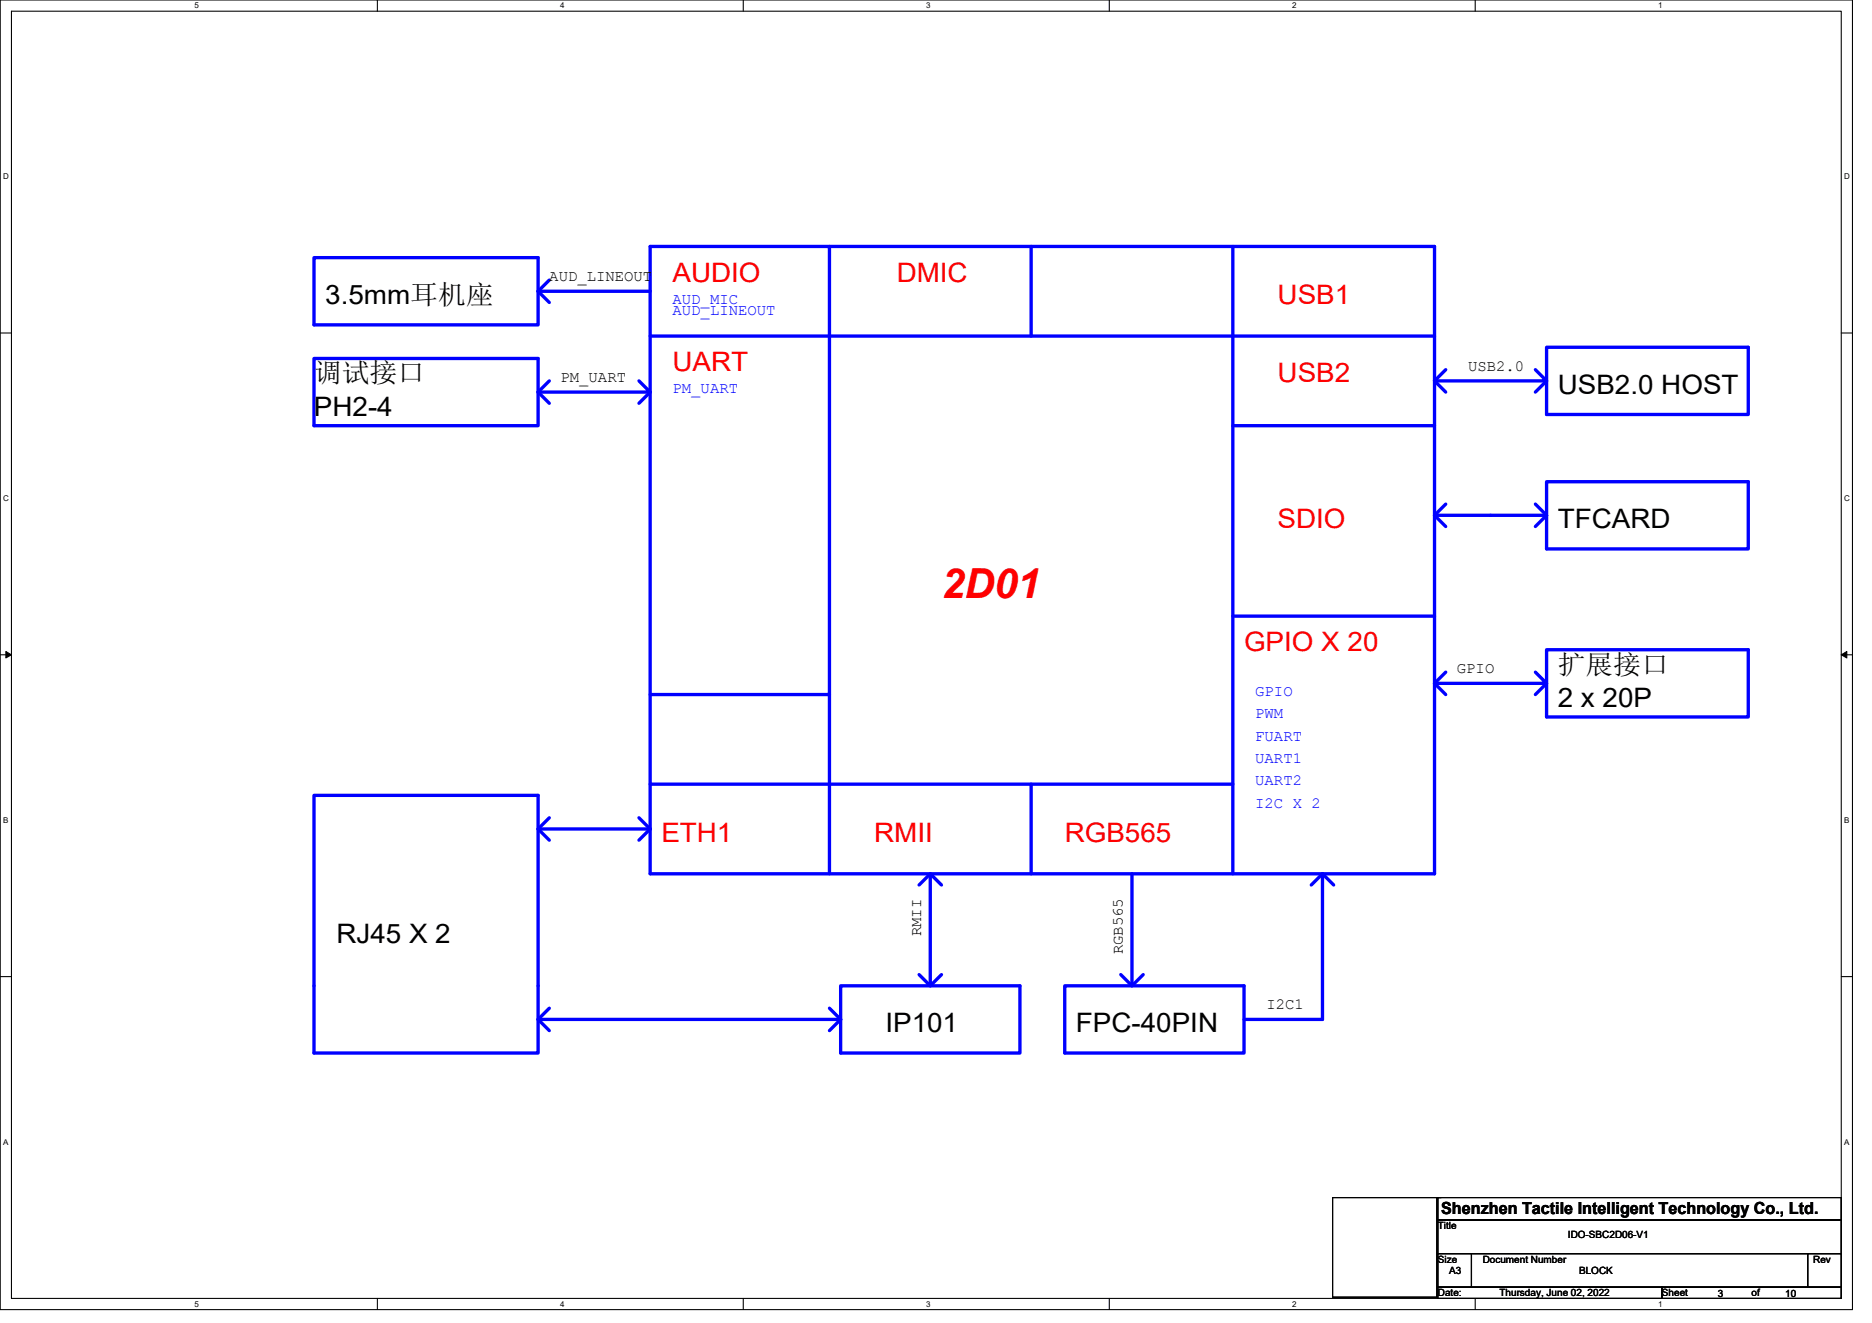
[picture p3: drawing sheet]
<svg xmlns="http://www.w3.org/2000/svg" width="297mm" height="210mm" viewBox="0 0 297 210" stroke-linecap="round" stroke-linejoin="round" font-family="sans-serif">
<path d="M0 0h293.9v207.9h-293.9zM1.8 1.8h290.4v204.3h-290.4z" fill="none" stroke="#000" stroke-width=".17"/>
<g fill="#fff">
<path d="M30.8 .2h.7v1.4h-.7z"/>
<path d="M30.8 206.3h.7v1.4h-.7z"/>
</g>
<path d="M59.9 0v1.8M59.9 206.1v1.8" fill="none" stroke="#000" stroke-width=".17"/>
<g fill="#fff">
<path d="M88.9 .2h.7v1.4h-.7z"/>
<path d="M88.9 206.3h.7v1.4h-.7z"/>
</g>
<path d="M117.9 0v1.8M117.9 206.1v1.8" fill="none" stroke="#000" stroke-width=".17"/>
<g fill="#fff">
<path d="M147 .2h.7v1.4h-.7z"/>
<path d="M147 206.3h.7v1.4h-.7z"/>
</g>
<path d="M176 0v1.8M176 206.1v1.8" fill="none" stroke="#000" stroke-width=".17"/>
<g fill="#fff">
<path d="M205 .2h.7v1.4h-.7z"/>
<path d="M205 206.3h.7v1.4h-.7z"/>
</g>
<path d="M234.1 0v1.8M234.1 206.1v1.8" fill="none" stroke="#000" stroke-width=".17"/>
<g fill="#fff">
<path d="M263.1 .2h.7v1.4h-.7z"/>
<path d="M263.1 206.3h.7v1.4h-.7z"/>
<path d="M.5 27.3h.9v1.4h-.9z"/>
<path d="M292.6 27.3h.9v1.4h-.9z"/>
<path d="M.5 78.4h.9v1.4h-.9z"/>
<path d="M292.6 78.4h.9v1.4h-.9z"/>
</g>
<path d="M0 52.9h1.8M292.2 52.9h1.7" fill="none" stroke="#000" stroke-width=".17"/>
<g fill="#fff">
<path d="M.5 129.5h.8v1.4h-.8z"/>
<path d="M292.6 129.5h.9v1.4h-.9z"/>
</g>
<path d="M0 103.9h1.8M292.2 103.9h1.7" fill="none" stroke="#000" stroke-width=".17"/>
<path d="M.9 103.4l.9 .5-.9 .5zM292.2 103.9l.8-.5v1z" fill="#000" stroke="#000" stroke-width=".16"/>
<g fill="#fff">
<path d="M.5 180.5h.8v1.4h-.8z"/>
<path d="M292.6 180.5h.9v1.4h-.9z"/>
</g>
<path d="M0 155h1.8M292.2 155h1.7M211.5 190.1h16.5v15.8h-16.5zM228.2 190.1h64v3.5h-64zM228.2 193.6h64v5.4h-64zM228.2 199h5.3v5.3h-5.3zM228.2 190.1h.5M233.5 199h53.3v5.3h-53.3zM286.8 199h5.4v5.3h-5.4zM228.2 204.3h35.5v1.8h-35.5zM263.7 204.3h28.5v1.8h-28.5z" fill="none" stroke="#000" stroke-width=".17"/>
<g fill="none" stroke="#00f" stroke-width=".53">
<path d="M103.2 39.1h124.4v99.6h-124.4zM131.6 39.1v99.6M163.6 39.1v14.2M195.6 39.1v99.6M49.8 56.9h35.6v10.7h-35.6zM49.8 40.9h35.6v10.7h-35.6zM85.4 46.2l1.8 1.8M85.4 46.2h17.8M87.2 44.4l-1.8 1.8M227.6 53.3h-124.4M229.4 58.7l-1.8 1.8M243.6 58.7l1.8 1.8h-17.8"/>
<path d="M245.4 55.1h32v10.7h-32zM85.4 62.2l1.8 1.8M87.2 60.5l-1.8 1.7M101.4 60.5l1.8 1.7h-17.8M103.2 62.2l-1.8 1.8M195.6 67.6h32M227.6 60.5l1.8 1.7M245.4 76.5h32v10.6h-32zM245.4 60.5l-1.8 1.7M195.6 97.8h32M227.6 81.8l1.8 1.8M227.6 81.8h17.8"/>
<path d="M229.4 80l-1.8 1.8M243.6 80l1.8 1.8M245.4 81.8l-1.8 1.8M103.2 110.2h28.4M227.6 108.5l1.8 1.7M229.4 106.7l-1.8 1.8M243.6 106.7l1.8 1.8h-17.8M245.4 108.5l-1.8 1.7M245.4 103.1h32v10.7h-32zM49.8 126.2h35.6v40.9h-35.6zM85.4 131.6l1.8 1.7M85.4 131.6h17.8"/>
<path d="M87.2 129.8l-1.8 1.8M101.4 129.8l1.8 1.8M103.2 124.5h92.4M103.2 131.6l-1.8 1.7M147.6 138.7v17.8M163.6 124.5v14.2M179.6 138.7v17.8M209.8 138.7v23.1h-12.4M133.4 156.5h28.4v10.6h-28.4zM145.8 140.5l1.8-1.8 1.8 1.8M145.8 154.7l1.8 1.8 1.8-1.8M168.9 156.5h28.5v10.6h-28.5z"/>
<path d="M177.8 154.7l1.8 1.8 1.8-1.8M208.1 140.5l1.7-1.8 1.8 1.8M85.4 161.8l1.8 1.8M85.4 161.8h48M87.2 160l-1.8 1.8M131.6 160l1.8 1.8M133.4 161.8l-1.8 1.8"/>
</g>
<text font-size="6.6" fill="#f00" x="149.4" y="94.8">2D01</text>
<g font-size="4.3" fill="#f00">
<text x="106.7" y="44.7">AUDIO</text>
<text x="142.3" y="44.7">DMIC</text>
<text x="202.7" y="48.3">USB1</text>
<text x="106.7" y="58.9">UART</text>
<text x="202.7" y="60.7">USB2</text>
<text x="202.7" y="83.8">SDIO</text>
<text x="197.4" y="103.4">GPIO X 20</text>
<text x="104.9" y="133.6">ETH1</text>
<text x="138.7" y="133.6">RMII</text>
<text x="168.9" y="133.6">RGB565</text>
</g>
<g font-size="4.3">
<text x="51.6" y="48.3">3.5mm耳机座</text>
<text x="49.8" y="60.7">调试接口</text>
<text x="247.2" y="62.5">USB2.0 HOST</text>
<text x="49.8" y="66">PH2-4</text>
<text x="247.2" y="83.8">TFCARD</text>
<text x="247.2" y="106.9">扩展接口</text>
<text x="247.2" y="112.3">2 x 20P</text>
<text x="53.4" y="149.6">RJ45 X 2</text>
<text x="140.5" y="163.8">IP101</text>
<text x="170.7" y="163.8">FPC-40PIN</text>
</g>
<text font-size="2.6" x="228.7" y="192.7">Shenzhen Tactile Intelligent Technology Co., Ltd.</text>
<g font-size="2.5">
<text x="87.2" y="44.6">AUD_LINEOUT</text>
<text x="233" y="58.9">USB2.0</text>
<text x="88.9" y="60.6">PM_UART</text>
<text x="231.2" y="106.9">GPIO</text>
<text x="146.2" y="148.6" transform="rotate(-90 146.2 148.6)">RMII</text>
<text x="178.2" y="151.5" transform="rotate(-90 178.2 151.5)">RGB565</text>
<text x="201" y="160.2">I2C1</text>
</g>
<g font-size="2.5" fill="#00f">
<text x="106.7" y="48.2">AUD_MIC</text>
<text x="106.7" y="50">AUD_LINEOUT</text>
<text x="106.7" y="62.4">PM_UART</text>
<text x="199.2" y="110.4">GPIO</text>
<text x="199.2" y="114">PWM</text>
<text x="199.2" y="117.5">FUART</text>
<text x="199.2" y="121.1">UART1</text>
<text x="199.2" y="124.7">UART2</text>
<text x="199.2" y="128.2">I2C X 2</text>
</g>
<g font-size="1.6">
<text x="228.2" y="195.1">Title</text>
<text x="248.8" y="196.5">IDO-SBC2D06-V1</text>
<text x="228.2" y="200.4">Size</text>
<text x="229.9" y="202.2">A3</text>
<text x="235.3" y="200.4">Document Number</text>
<text x="250.6" y="202.2">BLOCK</text>
<text x="287.7" y="200.4">Rev</text>
<text x="228.2" y="205.7">Date:</text>
<text x="237.9" y="205.7">Thursday, June 02, 2022</text>
<text x="263.7" y="205.7">Sheet</text>
<text x="272.6" y="205.9">3</text>
<text x="277.9" y="205.7">of</text>
<text x="283.3" y="205.9">10</text>
</g>
<g font-size="1.3">
<text x="30.8" y="1.3">5</text>
<text x="88.9" y="1.3">4</text>
<text x="147" y="1.3">3</text>
<text x="205" y="1.3">2</text>
<text x="263.1" y="1.3">1</text>
<text x=".5" y="28.4">D</text>
<text x="292.6" y="28.4">D</text>
<text x=".5" y="79.5">C</text>
<text x="292.6" y="79.5">C</text>
<text x=".5" y="130.6">B</text>
<text x="292.6" y="130.6">B</text>
<text x=".5" y="181.7">A</text>
<text x="292.6" y="181.7">A</text>
<text x="30.8" y="207.4">5</text>
<text x="88.9" y="207.4">4</text>
<text x="147" y="207.4">3</text>
<text x="205" y="207.4">2</text>
<text x="263.1" y="207.4">1</text>
</g>
</svg>
